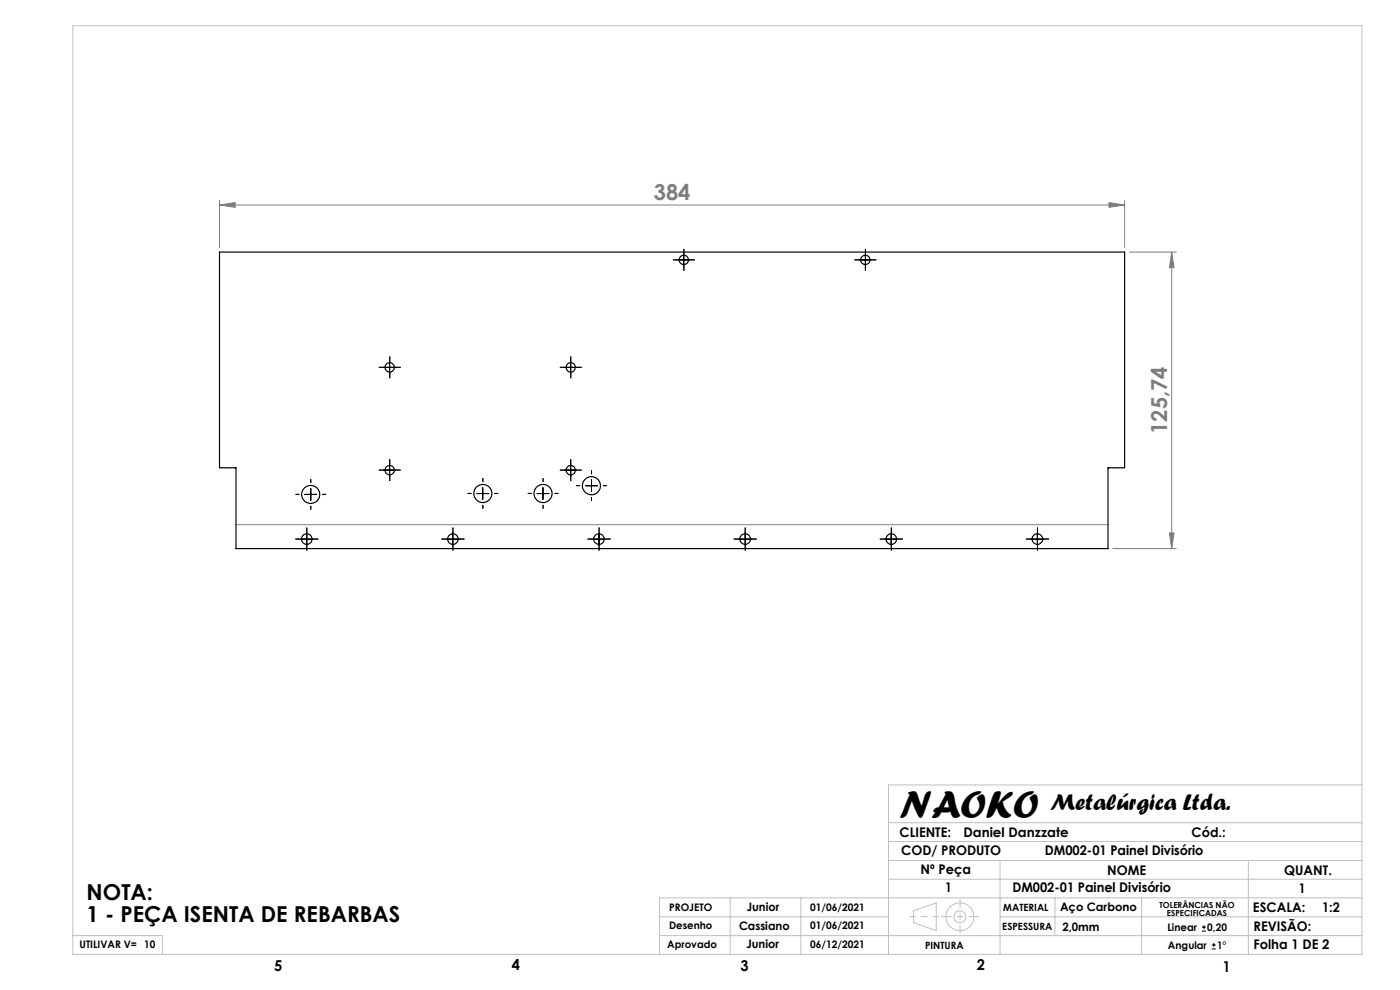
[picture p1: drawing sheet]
<svg xmlns="http://www.w3.org/2000/svg" width="297mm" height="210mm" viewBox="0 0 297 210" stroke-linecap="round" stroke-linejoin="round" font-family="sans-serif">
<g fill="none" stroke="#000" stroke-width=".21">
<path d="M143.8 55.1h2.5M145.1 53.9v2.5M182.3 55.1h2.5M183.6 53.9v2.5M81.4 77.9h2.5M82.7 76.7v2.5M119.8 77.9h2.5M121.1 76.7v2.5M81.4 99.7h2.5M82.7 98.5v2.5M119.8 99.7h2.5M121.1 98.5v2.5"/>
<path d="M63.8 114.4h2.5M64.7 104.9h2.5M65.1 113.1v2.5M65.9 103.6v2.5M94.8 114.4h2.5M96.1 113.1v2.5M101.2 104.7h2.5M102.4 103.4v2.5M113.9 104.7h2.6M115.2 103.4v2.5M124.2 103h2.5M125.5 101.8v2.5"/>
<path d="M125.8 114.4h2.5M127.1 113.1v2.5M156.8 114.4h2.5M158.1 113.1v2.5M187.8 114.4h2.5M189.1 113.1v2.5M218.8 114.4h2.5M220.1 113.1v2.5M255 197.5h.8M255 196.7h.8M255.4 196.3v.8M257.1 201.3h.8"/>
<path d="M257.1 200.4h.8M257.5 200v.9"/>
</g>
<g fill="none" stroke="#c0c0c0" stroke-width=".21">
<path d="M15.5 5.5h273.4v197h-273.4zM188.5 178.5h100.4M188.5 174.5h100.4M288.9 166.5h-100.4v36M15.5 198.5h19v4M139.9 194.5h48.6M139.9 198.5h149M154.9 190.5v12M169.9 190.5v12M188.5 182.5h100.4M188.5 186.5h100.4M193.8 193.2l4.8-1.7v5.9l-4.8-1.7z"/>
<path d="M212.2 194.5h76.7M212.2 182.5v20M223.8 190.5v8M242.2 190.5v12M264.8 182.5v20M288.9 190.5h-149v12"/>
<circle cx="203.6" cy="194.5" r="1.27"/>
<circle cx="203.7" cy="194.5" r="2.96"/>
</g>
<path d="M46.6 43.5l3.3-.5v1zM46.6 42.5v10M46.6 43.5h192M235.3 43l3.3 .5-3.3 .5zM238.6 42.5v10M239.6 53.5h10M248.6 53.5l.5 3.3h-1zM248.6 53.5v62.9M50.1 111.3h185M236.1 116.4h13.5M248.1 113.1h1l-.5 3.3z" fill="none" stroke="#808080" stroke-width=".21"/>
<g fill="none" stroke="#000" stroke-width=".21" stroke-dasharray="15.2 1.3 1.3 1.3">
<path d="M143.8 55.1h-1M145.1 56.4v1M145.1 53.9v-1M146.3 55.1h1M182.3 55.1h-1M183.6 56.4v1M183.6 53.9v-1M184.8 55.1h1M81.4 77.9h-1M82.7 79.2v1M82.7 76.7v-1M83.9 77.9h1"/>
<path d="M119.8 77.9h-1M121.1 79.2v1M121.1 76.7v-1M122.3 77.9h1M81.4 99.7h-1M82.7 98.5v-1M83.9 99.7h1M119.8 99.7h-1M121.1 98.5v-1M122.3 99.7h1M63.4 104.9h-.6M63.8 114.3h-1.1"/>
<path d="M65.1 115.6v1.1M65.1 113.1v-1.1M65.9 107.4v.6M65.9 102.4v-.7M66.3 114.3h1.2M68.4 104.9h.7M82.7 101v1M94.8 114.3h-1.1M96.1 115.6v1.1M96.1 113.1v-1.1M97.3 114.3h1.2M99.9 104.7h-.6"/>
<path d="M102.4 107.2v.6M102.4 102.2v-.7M104.9 104.7h.7M112.7 104.7h-.7M115.2 107.2v.6M115.2 102.2v-.7M117.7 104.7h.7M121.1 101v1M123 103h-.7M125.5 105.5v.7M125.5 100.5v-.7M125.8 114.3h-1.1"/>
<path d="M127.1 115.6v1.1M127.1 113.1v-1.1M128 103h.7M128.3 114.3h1.2M156.8 114.3h-1.1M158.1 115.6v1.1M158.1 113.1v-1.1M159.3 114.3h1.2M187.8 114.3h-1.1M189.1 115.6v1.1M189.1 113.1v-1.1M190.3 114.3h1.2"/>
<path d="M218.8 114.3h-1.1M220.1 115.6v1.1M220.1 113.1v-1.1M221.3 114.3h1.2"/>
</g>
<path d="M203.7 190.8v7.2" fill="none" stroke="#c0c0c0" stroke-width=".21" stroke-dasharray="15.2 1.3 1.3 1.3" stroke-dashoffset="13.6"/>
<path d="M207.6 194.4h-7.9" fill="none" stroke="#c0c0c0" stroke-width=".21" stroke-dasharray="15.2 1.3 1.3 1.3" stroke-dashoffset="13.2"/>
<path d="M193.1 194.4h6" fill="none" stroke="#c0c0c0" stroke-width=".21" stroke-dasharray="15.2 1.3 1.3 1.3" stroke-dashoffset="14.1"/>
<g fill="#808080">
<path d="M46.6 43.5l3.3-.5v1zM235.3 43l3.3 .5-3.3 .5z"/>
<path d="M248.6 53.5l.5 3.3h-1zM248.1 113.1h1l-.5 3.3z"/>
</g>
<g fill="none" stroke="#000" stroke-width=".25">
<path d="M46.6 53.5h192v45.7h-3.5v17.2h-185v-17.2h-3.5z"/>
<circle cx="145.1" cy="55.1" r=".99"/>
<circle cx="183.6" cy="55.1" r="1"/>
<circle cx="82.7" cy="77.9" r=".99"/>
<circle cx="121.1" cy="77.9" r=".99"/>
<circle cx="82.7" cy="99.7" r=".99"/>
<circle cx="121.1" cy="99.7" r=".99"/>
<circle cx="65.1" cy="114.4" r="1.13"/>
<circle cx="65.9" cy="104.9" r="1.93"/>
<circle cx="96.1" cy="114.4" r="1.13"/>
<circle cx="102.4" cy="104.7" r="1.93"/>
<circle cx="115.2" cy="104.7" r="1.93"/>
<circle cx="125.5" cy="103" r="1.93"/>
<circle cx="127.1" cy="114.4" r="1.13"/>
<circle cx="158.1" cy="114.4" r="1.13"/>
<circle cx="189.1" cy="114.4" r="1.13"/>
<circle cx="220.1" cy="114.4" r="1.13"/>
</g>
<text font-size="8.5" x="190.9" y="173.5">NAOKO</text>
<text font-size="4.9" x="222.8" y="171.9">Metalúrgica Ltda.</text>
<g font-size="4.7" fill="#808080">
<text x="138.7" y="42.5">384</text>
<text x="247.6" y="92" transform="rotate(-90 247.6 92)">125,74</text>
</g>
<g font-size="4.7">
<text x="18.4" y="191">NOTA:</text>
<text x="18.4" y="195.5">1 - PEÇA ISENTA DE REBARBAS</text>
</g>
<g font-size="3.2">
<text x="58.2" y="205.9">5</text>
<text x="108.6" y="205.8">4</text>
<text x="157.1" y="205.9">3</text>
<text x="207.2" y="205.9">2</text>
<text x="259.4" y="206.1">1</text>
</g>
<g font-size="2.8">
<text x="190.9" y="177.5">CLIENTE:</text>
<text x="204.4" y="177.5">Daniel Danzzate</text>
<text x="252.8" y="177.5">Cód.:</text>
<text x="191.2" y="181.3">COD/ PRODUTO</text>
<text x="195.3" y="185.5">Nº Peça</text>
<text x="221.6" y="181.3">DM002-01 Painel Divisório</text>
<text x="234.9" y="185.6">NOME</text>
<text x="272.5" y="185.6">QUANT.</text>
<text x="200.5" y="189.3">1</text>
<text x="214.8" y="189.3">DM002-01 Painel Divisório</text>
<text x="275.6" y="189.3">1</text>
<text x="265.8" y="193.5">ESCALA:</text>
<text x="265.9" y="197.5">REVISÃO:</text>
<text x="280.5" y="193.5">1:2</text>
<text x="265.9" y="201.3">Folha 1 DE 2</text>
</g>
<g font-size="2.5">
<text x="156.8" y="197.4">Cassiano</text>
<text x="158.4" y="193.3">Junior</text>
<text x="224.9" y="193.3">Aço Carbono</text>
<text x="225.4" y="197.5">2,0mm</text>
<text x="158.3" y="201.1">Junior</text>
</g>
<g font-size="2.2">
<text x="141.9" y="197.2">Desenho</text>
<text x="142" y="193.2">PROJETO</text>
<text x="171.9" y="197.2">01/06/2021</text>
<text x="171.9" y="193.2">01/06/2021</text>
<text x="247.7" y="197.5">Linear</text>
<text x="256.1" y="197.5">0,20</text>
<text x="16.9" y="201">UTILIVAR V= 10</text>
<text x="141.5" y="201">Aprovado</text>
<text x="171.9" y="201">06/12/2021</text>
<text x="247.8" y="201.3">Angular</text>
<text x="258.2" y="201.3">1°</text>
</g>
<g font-size="2.1">
<text x="212.6" y="197.3">ESPESSURA</text>
<text x="212.8" y="193.2">MATERIAL</text>
<text x="196.2" y="201.3">PINTURA</text>
</g>
<g font-size="1.8">
<text x="246" y="192.5">TOLERÂNCIAS NÃO</text>
<text x="247.6" y="194.3">ESPECIFICADAS</text>
</g>
</svg>
